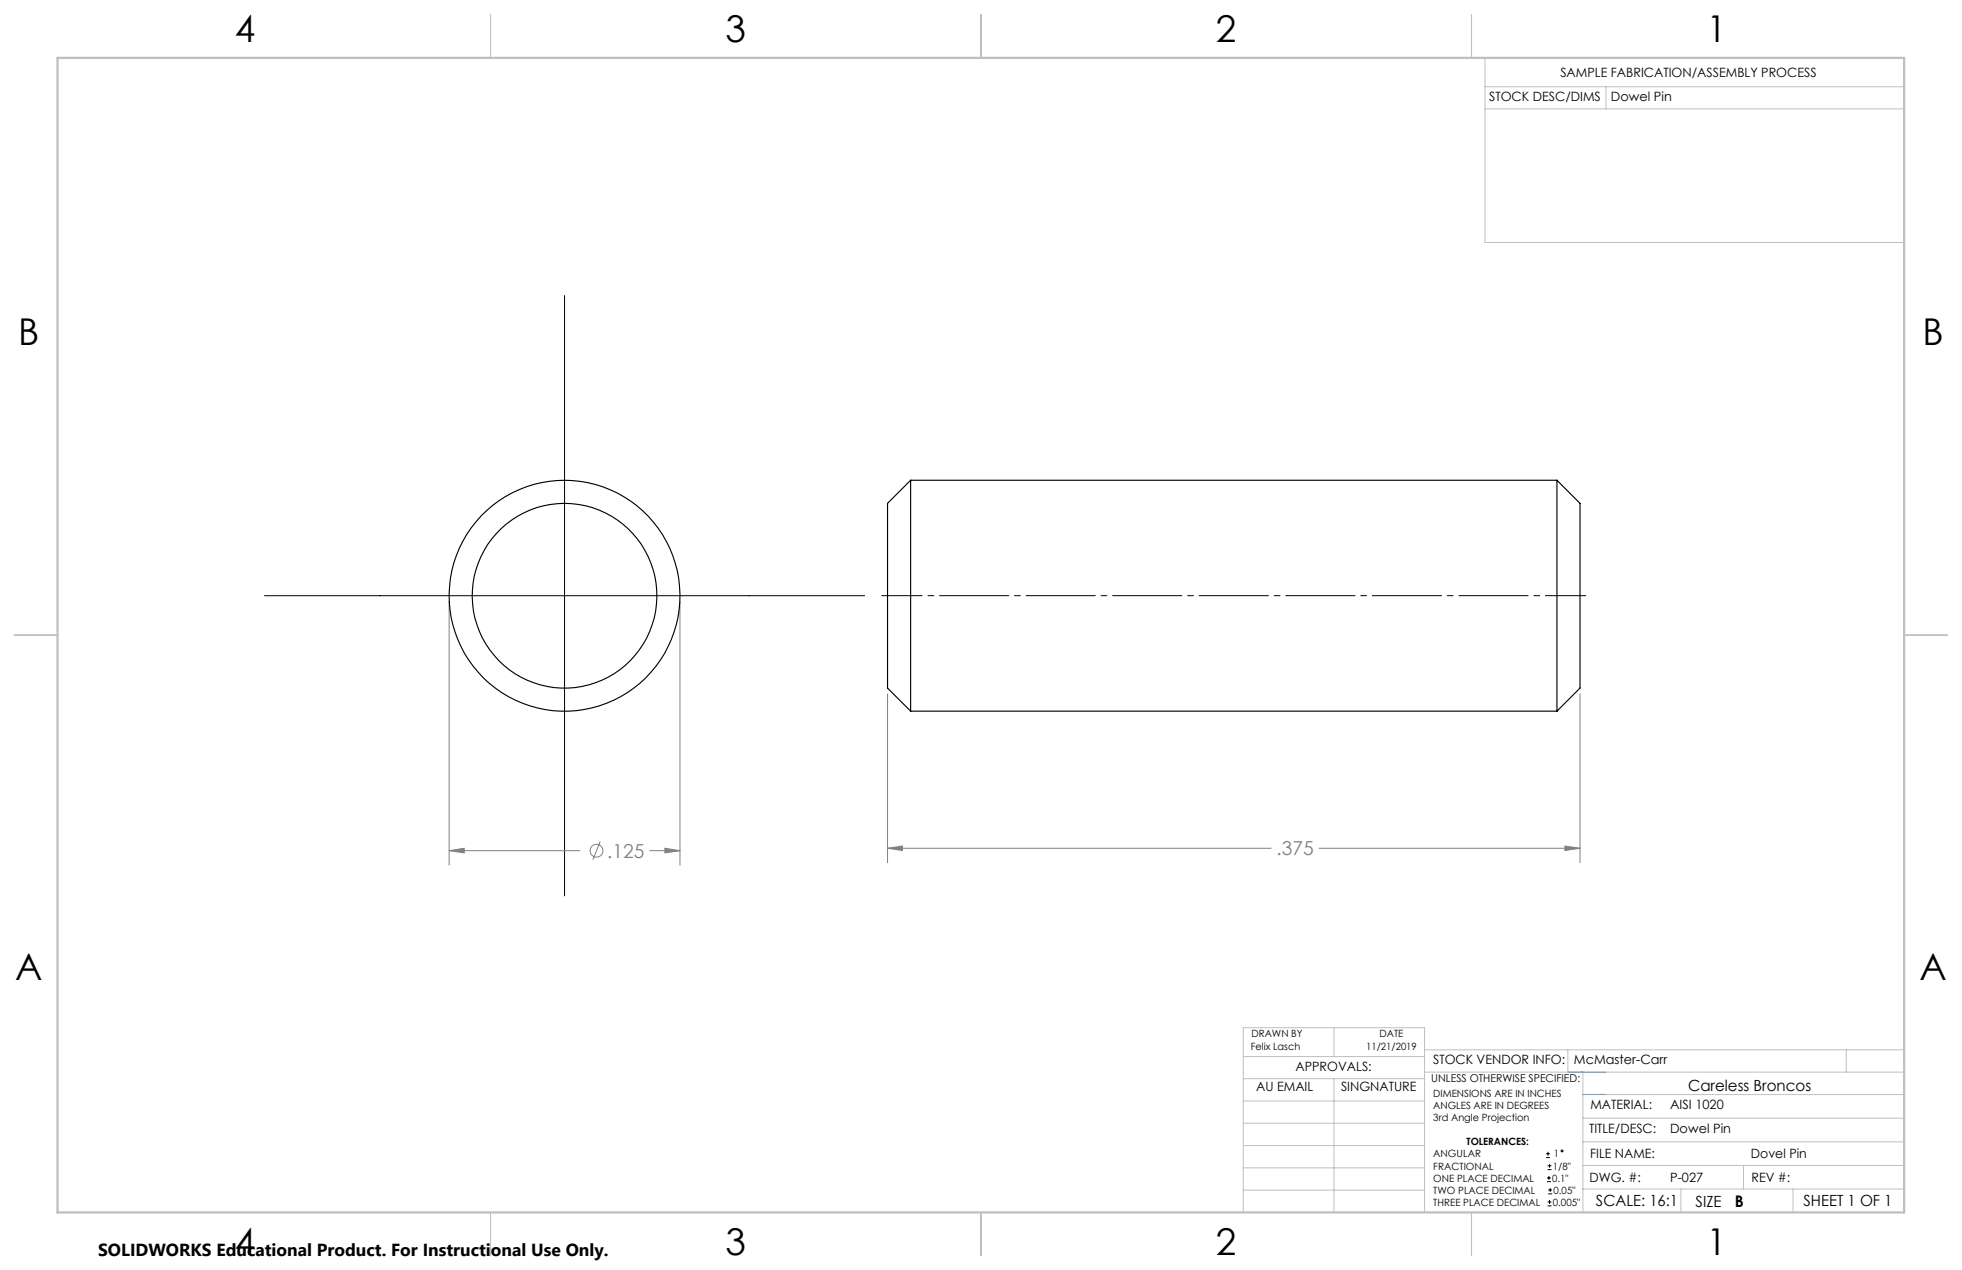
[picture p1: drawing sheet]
<svg xmlns="http://www.w3.org/2000/svg" width="432mm" height="279mm" viewBox="0 0 432 279" stroke-linecap="round" stroke-linejoin="round" font-family="sans-serif">
<g fill="none" stroke="#808080" stroke-width=".22">
<path d="M98.8 132.3v58M149.6 132.3v58M195.3 152.6v37.2M347.7 152.6v37.2M98.8 187.1l3.4-.5v1zM98.8 187.1h28.8M132.1 185.1l-1.6 4.1M143 187.1h6.6M146.3 186.6l3.3 .5-3.3 .5zM195.3 186.6l3.3-.5v1zM195.3 186.6h84.5M290.3 186.6h57.4"/>
<path d="M344.4 186.1l3.3 .5-3.3 .5z"/>
<circle cx="131.3" cy="187.2" r="1.4"/>
</g>
<g fill="none" stroke="#000" stroke-width=".22">
<path d="M124.2 65v132.1M58.2 131.1h132.1M340.3 254.7h.8M340.3 253.8h.8M340.5 260h.8M340.5 259.2h.8M340.6 257.3h.9M340.6 256.5h.9M340.7 253.4v.8M340.9 258.7v.8M341 256.1v.8M340.6 265.3h.9"/>
<path d="M340.6 264.4h.9M340.7 262.6h.9M340.7 261.8h.9M341 264v.9M341.2 261.4v.8"/>
<circle cx="343.8" cy="253.2" r=".2"/>
</g>
<path d="M194.1 131h154.9" fill="none" stroke="#000" stroke-width=".22" stroke-dasharray="15.2 1.3 1.3 1.3" stroke-dashoffset="6.3"/>
<g fill="none" stroke="#c0c0c0" stroke-width=".22">
<path d="M326.8 19.1h92.3M326.8 12.7v40.6h92.3M353.4 19.1v4.9M326.8 24h92.3M273.6 232.4h39.9M273.6 237.3h39.9M293.6 226.1v6.3M293.6 237.3v29.4M313.5 235.9h105.6M313.5 231h105.6M345.1 231v4.9M348.4 235.9v30.9"/>
<path d="M406.3 231v4.9M273.6 242.2h39.9M273.6 247.1h39.9M273.6 252h39.9M273.6 256.9h39.9M348.4 246h70.7M348.4 256.4h70.7M348.4 251.2h70.7M348.4 240.8h70.7M383.7 256.4v5.2M273.6 261.8h39.9M313.5 266.7v-40.6h-39.9v40.6h74.4"/>
<path d="M348.4 261.6h70.7M369.9 261.6v5.2M394.6 261.6v5.2"/>
</g>
<path d="M108 3.2v9.5M215.9 3.2v9.5M323.8 3.2v9.5M3.1 139.7h9.6M419.1 139.7h9.5M108 266.7v9.6M215.9 266.7v9.6M323.8 266.7v9.6" fill="none" stroke="#c0c0c0" stroke-width=".25"/>
<path d="M12.7 12.7h406.4v254h-406.4z" fill="none" stroke="#c0c0c0" stroke-width=".5"/>
<path d="M345.1 235.9h8.3M348.4 240.8h5" fill="none" stroke="#53a9ff" stroke-width=".22"/>
<path d="M195.3 186.6l3.3-.5v1zM344.4 186.1l3.3 .5-3.3 .5zM98.8 187.1l3.4-.5v1zM146.3 186.6l3.3 .5-3.3 .5z" fill="#808080"/>
<g fill="none" stroke="#000" stroke-width=".25">
<path d="M200.4 105.7v50.8M200.4 105.7l-5.1 5v40.7l5.1 5.1M200.4 105.7h142.3M342.7 105.7v50.8M342.7 105.7l5 5v40.7l-5 5.1M200.4 156.5h142.3"/>
<circle cx="124.2" cy="131.1" r="20.3"/>
<circle cx="124.2" cy="131.1" r="25.4"/>
</g>
<g font-size="8.1">
<text x="51.7" y="9.3">4</text>
<text x="159.7" y="9.3">3</text>
<text x="267.6" y="9.3">2</text>
<text x="375.6" y="9.3">1</text>
<text x="4" y="76">B</text>
<text x="423.1" y="76">B</text>
<text x="3.3" y="215.7">A</text>
<text x="422.4" y="215.7">A</text>
<text x="51.7" y="276">4</text>
<text x="159.7" y="276">3</text>
<text x="267.6" y="276">2</text>
<text x="375.6" y="276">1</text>
</g>
<g font-size="4.2" fill="#808080">
<text x="133.6" y="188.7">.125</text>
<text x="280.9" y="188.2">.375</text>
</g>
<text font-size="3.8" x="21.6" y="276.3">SOLIDWORKS Educational Product. For Instructional Use Only.</text>
<text font-size="3.5" x="381.8" y="265.6">B</text>
<g font-size="3.4">
<text x="371.5" y="240.1">Careless Broncos</text>
<text x="351.2" y="265.2">SCALE: 16:1</text>
<text x="373.2" y="265.6">SIZE</text>
<text x="396.9" y="265.2">SHEET 1 OF 1</text>
</g>
<g font-size="2.8">
<text x="343.4" y="16.9">SAMPLE FABRICATION/ASSEMBLY PROCESS</text>
<text x="327.7" y="22.3">STOCK DESC/DIMS</text>
<text x="354.5" y="22.2">Dowel Pin</text>
<text x="285.1" y="235.7">APPROVALS:</text>
<text x="315.4" y="234.1">STOCK VENDOR INFO:</text>
<text x="346.4" y="234.1">McMaster-Carr</text>
<text x="276.4" y="240.1">AU EMAIL</text>
<text x="295.1" y="240.1">SINGNATURE</text>
<text x="350" y="244.1">MATERIAL:</text>
<text x="367.6" y="244.1">AISI 1020</text>
<text x="349.7" y="249.2">TITLE/DESC:</text>
<text x="367.6" y="249.2">Dowel Pin</text>
<text x="350" y="254.7">FILE NAME:</text>
<text x="385.3" y="254.8">Dovel Pin</text>
<text x="349.8" y="260">DWG. #:</text>
<text x="367.6" y="260">P-027</text>
<text x="385.5" y="260">REV #:</text>
</g>
<text font-size="2.4" x="315" y="238.1">UNLESS OTHERWISE SPECIFIED:</text>
<g font-size="2.2">
<text x="275.3" y="231.1">Felix Lasch</text>
<text x="275.4" y="228.2">DRAWN BY</text>
<text x="300.7" y="231.1">11/21/2019</text>
<text x="303.6" y="228.2">DATE</text>
<text x="315.4" y="241.4">DIMENSIONS ARE IN INCHES</text>
<text x="315.4" y="244">ANGLES ARE IN DEGREES</text>
<text x="315.4" y="246.7">3rd Angle Projection</text>
<text x="322.8" y="252">TOLERANCES:</text>
<text x="315.4" y="254.6">ANGULAR</text>
<text x="315.4" y="257.3">FRACTIONAL</text>
<text x="341.8" y="257.3">1/8&quot;</text>
<text x="342" y="254.6">1</text>
<text x="315.4" y="262.6">TWO PLACE DECIMAL</text>
<text x="315.4" y="260">ONE PLACE DECIMAL</text>
<text x="341.6" y="260">0.1&quot;</text>
<text x="341.9" y="262.6">0.05&quot;</text>
<text x="315.4" y="265.3">THREE PLACE DECIMAL</text>
<text x="341.8" y="265.3">0.005&quot;</text>
</g>
</svg>
